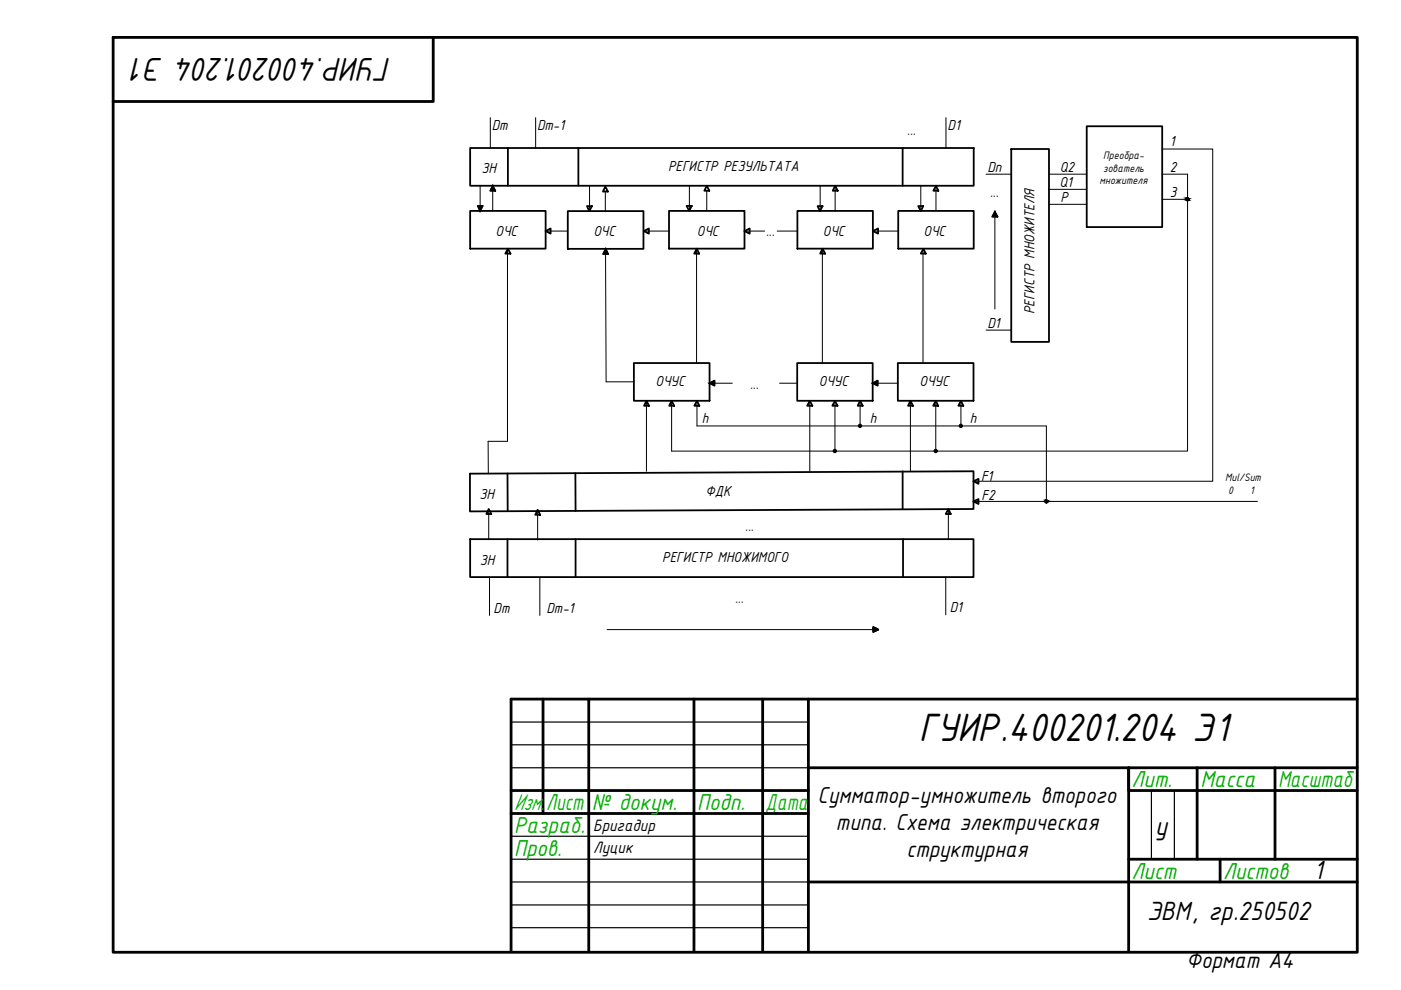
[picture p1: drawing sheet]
<svg xmlns="http://www.w3.org/2000/svg" width="297mm" height="210mm" viewBox="0 0 297 210" stroke-linecap="round" stroke-linejoin="round" font-family="sans-serif">
<!-- layer: 0 -->
<g fill="none" stroke="#000" stroke-width=".59">
<path d="M24 7.9h263.8v194h-263.8zM91.8 7.9v13.6h-67.8M115.1 148.2v24.3M124.8 148.2v53.4M147.1 148.2v53.4M161.7 148.2v53.4M171.4 148.2v53.4M287.8 148.2h-179.4v53.4M108.4 167.6h63M108.4 172.5h63M171.4 162.8h116.4M253.8 162.8v19.4"/>
<path d="M270.3 162.8v19.4M287.8 167.6h-48.5v-4.8v38.8M171.4 187h116.4M239.3 182.2h48.5M258.7 182.2v4.8"/>
</g>
<path d="M108.4 153.1h63M108.4 157.9h63M108.4 177.3h63M108.4 162.8h63M244.1 167.6v14.6M249 167.6v14.6M108.4 182.2h63M108.4 191.9h63M108.4 196.7h63M108.4 187h63" fill="none" stroke="#000" stroke-width=".25"/>
<g fill="none" stroke="#000" stroke-width=".38">
<path d="M99.7 31.4h106.7v8h-106.7zM104.5 39.4l.5 1h-1zM107.7 31.4v8M122.6 31.4v8M128.3 39.6l.6 1h-1.1zM149.8 39.4l.6 1h-1.1zM177.1 39.4l.5 1h-1zM191.4 31.4v8M198.4 39.4l.6 1h-1.1zM214.4 31.6h8v40.9h-8zM230.4 26.8h16v21.3h-16zM99.7 44.7h16v8h-16z"/>
<path d="M101.3 43.7h1l-.5 1zM107.7 52.7l.5 1.1h-1.1zM115.7 49l1-.6v1.1zM120.4 44.8h16v8h-16zM124.4 43.7h1.1l-.5 1.1zM128.4 52.8l.5 1.1h-1zM136.5 49l1.1-.6v1.1zM141.8 44.7h16v8h-16zM145.6 43.7h1.1l-.6 1zM147.7 52.7l.5 1.1h-1zM157.8 49l1.1-.6v1.1zM169.1 44.7h16v8h-16z"/>
<path d="M173.3 43.7h1.1l-.6 1.1zM174.4 52.7l.5 1.1h-1zM185.1 49l1.1-.6v1.1zM190.4 44.7h16v8h-16zM194.7 43.7h1l-.5 1.1zM195.8 52.7l.5 1.1h-1.1zM210.9 44.9l.6 1h-1.1zM134.4 77h16v8h-16zM169 77h16v8h-16zM190.4 77h16v8h-16zM137.1 85l.5 1h-1zM142.4 85l.5 1h-1z"/>
<path d="M147.8 85l.5 1h-1.1zM150.4 81.3l1.1-.6v1.1zM171.7 85l.5 1h-1.1zM177 85l.6 1h-1.1zM182.4 85l.5 1h-1.1zM185 81.3l1.1-.6v1.1zM191.4 99.9v8M193 85l.6 1h-1.1zM198.4 85l.5 1h-1zM203.7 85l.5 1h-1zM99.6 100.4l106.8-.5v8l-106.8 .5zM99.7 114.3h106.7v8.1h-106.7z"/>
<path d="M103.6 107.9l.6 1.1h-1.1zM107.6 114.3v8.1M107.6 100.4v8M114 108.1l.5 1h-1zM122 100.3v8M122 114.3v8.1M191.5 114.3v8.1M201.1 107.9l.5 1.1h-1.1zM206.4 102l1.1-.5v1.1zM206.4 106.3l1.1-.5v1.1zM185.2 132.9l1 .6-1 .5zM185.2 133.5h.5v.2h-.5z"/>
<path d="M185.2 133.2h.5v.2h-.5zM185.2 132.9l.5 .8M185.7 133.2l-.5 .8"/>
<circle cx="251.8" cy="42.2" r=".28"/>
<circle cx="177" cy="95.6" r=".28"/>
<circle cx="182.3" cy="90.3" r=".28"/>
<circle cx="198.4" cy="95.6" r=".28"/>
<circle cx="203.7" cy="90.3" r=".28"/>
<circle cx="221.8" cy="106.3" r=".28"/>
</g>
<g fill="none" stroke="#000" stroke-width=".21">
<path d="M101.8 39.4v5.3M104 24.9v6.5M104.5 39.4v5.3M113.6 24.9v6.5M125 39.4v5.4M146.2 39.4v5.3M173.9 39.4v5.3M177.1 39.4v5.3M195.2 39.3v5.4M198.4 39.4v5.3M200.6 24.9v6.5M209.1 36.9h5.3"/>
<path d="M222.4 36.9h8M246.4 31.6h10.7v70.4h-50.7M246.4 36.9h5.4v58.7h-109.4v-10.6M107.6 53.1v40.5h-4.1v6.8M115.7 49h4.7M128.3 40.6v4.3M128.4 53l.1 28h5.9M136.5 49h5.3M147.7 52.9v24.1M149.8 40.4v4.3M157.8 49h4.3M164.8 49h4.3"/>
<path d="M174.4 52.9v24.1M185.1 49h5.3M195.7 52.9v24.1M210.9 44.9v20.6M222.3 40.1h8M222.4 43.3h8M246.4 42.3h5.4M209.1 70h5.3M137.1 85v14.9M147.8 85v5.3h74.1v16M151.5 81.3h3.8M165.3 81.3h3.7"/>
<path d="M171.7 85v14.9M177 85v10.6M182.4 85v5.3M185 81.3h5.4M193 85v14.9M198.4 85v10.6M203.7 85v5.3M103.6 107.9v6.4M114 108.1v6.4M201.1 107.9v6.4M206.4 106.3h60.2M103.8 122.5v8"/>
<path d="M114.5 122.5v8M128.7 133.5h57.5M185.2 132.9l1 .6-.5-.3M200.5 122.4v8"/>
</g>
<g fill="#000" stroke="#000" stroke-width=".21">
<path d="M251.7 42h.1zM251.8 42.5h.1zM221.8 106.6h.2zM221.8 106.1h.1z"/>
<path d="M101.3 43.7h.5v1zM101.8 43.7v1l.5-1z"/>
<path d="M104.5 39.4v1h.5zM104.5 39.4v1h-.5z"/>
<path d="M128.4 52.8l.5 1.1zM128.4 52.8v1.1h.5zM128.4 52.8v1.1h-.5z"/>
<path d="M251.6 42.1h.2zM251.6 42.1h.2z"/>
<path d="M251.6 42.5h.2zM251.6 42.5h.2z"/>
<path d="M251.7 42l.1 .1zM251.7 42l.1 .1z"/>
<path d="M251.6 42.1h.2zM251.6 42.1h.2z"/>
<path d="M251.6 42.1h.2zM251.6 42.1h.2z"/>
<path d="M251.5 42.1l.3 .1zM251.5 42.1l.3 .1z"/>
<path d="M251.5 42.2h.3zM251.5 42.2h.3z"/>
<path d="M251.5 42.2l.3 .1zM251.5 42.2l.3 .1z"/>
<path d="M251.5 42.3h.3zM251.5 42.3h.3z"/>
<path d="M251.8 42.3h.2zM251.8 42.3h.2z"/>
<path d="M251.5 42.3h.3zM251.5 42.3h.3z"/>
<path d="M251.5 42.3l.3 .1zM251.5 42.3l.3 .1z"/>
<path d="M251.5 42.4h.3zM251.5 42.4h.3z"/>
<path d="M251.6 42.4l.2 .1zM251.6 42.4l.2 .1z"/>
<path d="M251.6 42.5h.2zM251.6 42.5h.2z"/>
<path d="M251.7 42.5h.1zM251.7 42.5h.1z"/>
<path d="M251.8 42l.1 .1zM251.8 42l.1 .1z"/>
<path d="M251.8 42.1h.2zM251.8 42.1h.2z"/>
<path d="M251.8 42.1h.2zM251.8 42.1h.2z"/>
<path d="M251.8 42.1h.2zM251.8 42.1h.2z"/>
<path d="M251.8 42.4h.2zM251.8 42.4h.2z"/>
<path d="M251.8 42.4h.2zM251.8 42.4l.1 .1z"/>
<path d="M251.8 42.1l.2 .1zM251.8 42.1l.2 .1z"/>
<path d="M251.8 42.3l.2 .1zM251.8 42.3l.2 .1z"/>
<path d="M251.8 42.2h.2zM251.8 42.2h.2z"/>
<path d="M251.8 42.2l.2 .1zM251.8 42.2l.2 .1z"/>
<path d="M251.8 42.3h.2zM251.8 42.3h.2z"/>
<path d="M251.8 42.3h.2zM251.8 42.3h.2z"/>
<path d="M150.4 81.3l1.1-.6v.6zM150.4 81.3l1.1 .5v-.5z"/>
<path d="M185 81.3l1.1-.6v.6zM185 81.3l1.1 .5v-.5z"/>
<path d="M221.6 106.3h.3zM221.6 106.3h.3z"/>
<path d="M221.8 106.6h.1zM221.8 106.6h.1z"/>
<path d="M221.8 106.1h.1zM221.8 106.1h.1z"/>
<path d="M221.7 106.1h.2zM221.7 106.1h.2z"/>
<path d="M221.7 106.1h.2zM221.7 106.1h.2z"/>
<path d="M221.7 106.1l.2 .1zM221.7 106.1l.2 .1z"/>
<path d="M221.6 106.2h.3zM221.6 106.2h.3z"/>
<path d="M221.6 106.2l.3 .1zM221.6 106.2l.3 .1z"/>
<path d="M221.6 106.3h.3zM221.6 106.3h.3z"/>
<path d="M221.9 106.1h.1zM221.9 106.1h.1z"/>
<path d="M221.9 106.1h.2zM221.9 106.1h.2z"/>
<path d="M221.7 106.6h.3zM221.7 106.6h.3z"/>
<path d="M221.9 106.1l.2 .1zM221.9 106.1l.2 .1z"/>
<path d="M221.7 106.5h.4zM221.7 106.5l.3 .1z"/>
<path d="M221.9 106.2h.2zM221.9 106.2h.2z"/>
<path d="M221.9 106.2l.3 .1zM221.9 106.2l.3 .1z"/>
<path d="M221.6 106.4l.5 .1zM221.6 106.4l.5 .1z"/>
<path d="M221.6 106.5h.5zM221.6 106.5h.5z"/>
<path d="M221.9 106.3h.3zM221.9 106.3h.3z"/>
<path d="M221.6 106.3l.6 .1zM221.6 106.3l.6 .1z"/>
<path d="M221.6 106.4h.6zM221.6 106.4h.5z"/>
</g>
<g fill="#000" stroke="#000" stroke-width=".21">
<path d="M210.9 44.9v1z"/>
<path d="M210.9 44.9l.6 1h-.6zM210.9 44.9l-.5 1h.5z"/>
</g>
<text font-size="9" x="194.8" y="157.2">ГУИР.400201.204 Э1</text>
<text font-size="7.5" x="83" y="12.2" transform="rotate(180 83 12.2)">ГУИР.400201.204 Э1</text>
<g font-size="6">
<text x="244.9" y="177">у</text>
<text x="278.6" y="186.4">1</text>
<text x="243.2" y="195">ЭВМ, гр.250502</text>
</g>
<g font-size="5.3" fill="#00ad00">
<text x="239.9" y="166.9">Лит.</text>
<text x="254.5" y="166.9">Масса</text>
<text x="271" y="166.9">Масштаб</text>
<text x="109" y="171.8">Изм.</text>
<text x="115.8" y="171.8">Лист</text>
<text x="125.5" y="171.8">№ докум.</text>
<text x="147.8" y="171.8">Подп.</text>
<text x="162.3" y="171.8">Дата</text>
<text x="109" y="176.6">Разраб.</text>
<text x="109" y="181.5">Пров.</text>
<text x="239.9" y="186.3">Лист</text>
<text x="259.3" y="186.3">Листов</text>
</g>
<g font-size="5.3">
<text x="173.3" y="170.3">Сумматор-умножитель второго</text>
<text x="177.2" y="176">типа. Схема электрическая</text>
<text x="192.2" y="181.6">структурная</text>
<text x="251.5" y="205.2">Формат А4</text>
</g>
<g font-size="3.8">
<text x="125.8" y="176.3">Бригадир</text>
<text x="125.8" y="180.9">Луцик</text>
</g>
<g font-size="3.3">
<text x="104.3" y="27.6">Dm</text>
<text x="113.9" y="27.6">Dm-1</text>
<text x="192.3" y="28.7">...</text>
<text x="200.9" y="27.6">D1</text>
<text x="248" y="31">1</text>
<text x="102.1" y="36.7">ЗН</text>
<text x="141.6" y="36.2">РЕГИСТР РЕЗУЛЬТАТА</text>
<text x="209.4" y="36.4">Dn</text>
<text x="209.9" y="41.7">...</text>
<text x="224.6" y="39.6">Q1</text>
<text x="224.7" y="36.4">Q2</text>
<text x="248" y="36.4">2</text>
<text x="248" y="41.7">3</text>
<text x="224.9" y="42.8">P</text>
<text x="105.1" y="50.1">ОЧС</text>
<text x="125.8" y="50.1">ОЧС</text>
<text x="147.8" y="50.1">ОЧС</text>
<text x="162.4" y="50.1">...</text>
<text x="174.5" y="50.1">ОЧС</text>
<text x="195.8" y="50.1">ОЧС</text>
<text x="209.4" y="69.4">D1</text>
<text x="219.4" y="66.6" transform="rotate(-90 219.4 66.6)">РЕГИСТР МНОЖИТЕЛЯ</text>
<text x="139" y="81.8">ОЧУС</text>
<text x="159" y="82.4">...</text>
<text x="173.6" y="81.8">ОЧУС</text>
<text x="195" y="81.8">ОЧУС</text>
<text x="148.8" y="89.8">h</text>
<text x="184.4" y="89.8">h</text>
<text x="205.6" y="89.8">h</text>
<text x="101.7" y="105.8">ЗН</text>
<text x="149.5" y="105.1">ФДК</text>
<text x="208" y="102">F1</text>
<text x="208.1" y="106">F2</text>
<text x="158" y="112.7">...</text>
<text x="101.8" y="119.8">ЗН</text>
<text x="140.4" y="119.2">РЕГИСТР МНОЖИМОГО</text>
<text x="104.6" y="129.9">Dm</text>
<text x="115.9" y="129.9">Dm-1</text>
<text x="155.9" y="127.9">...</text>
<text x="201.4" y="129.8">D1</text>
</g>
<g font-size="2.5">
<text x="233.9" y="33.7">Преобра-</text>
<text x="233.1" y="39">множителя</text>
<text x="233.9" y="36.4">зователь</text>
<text x="259.7" y="102.1">Mul/Sum</text>
<text x="260.4" y="104.7">0</text>
<text x="265" y="104.7">1</text>
</g>
</svg>
